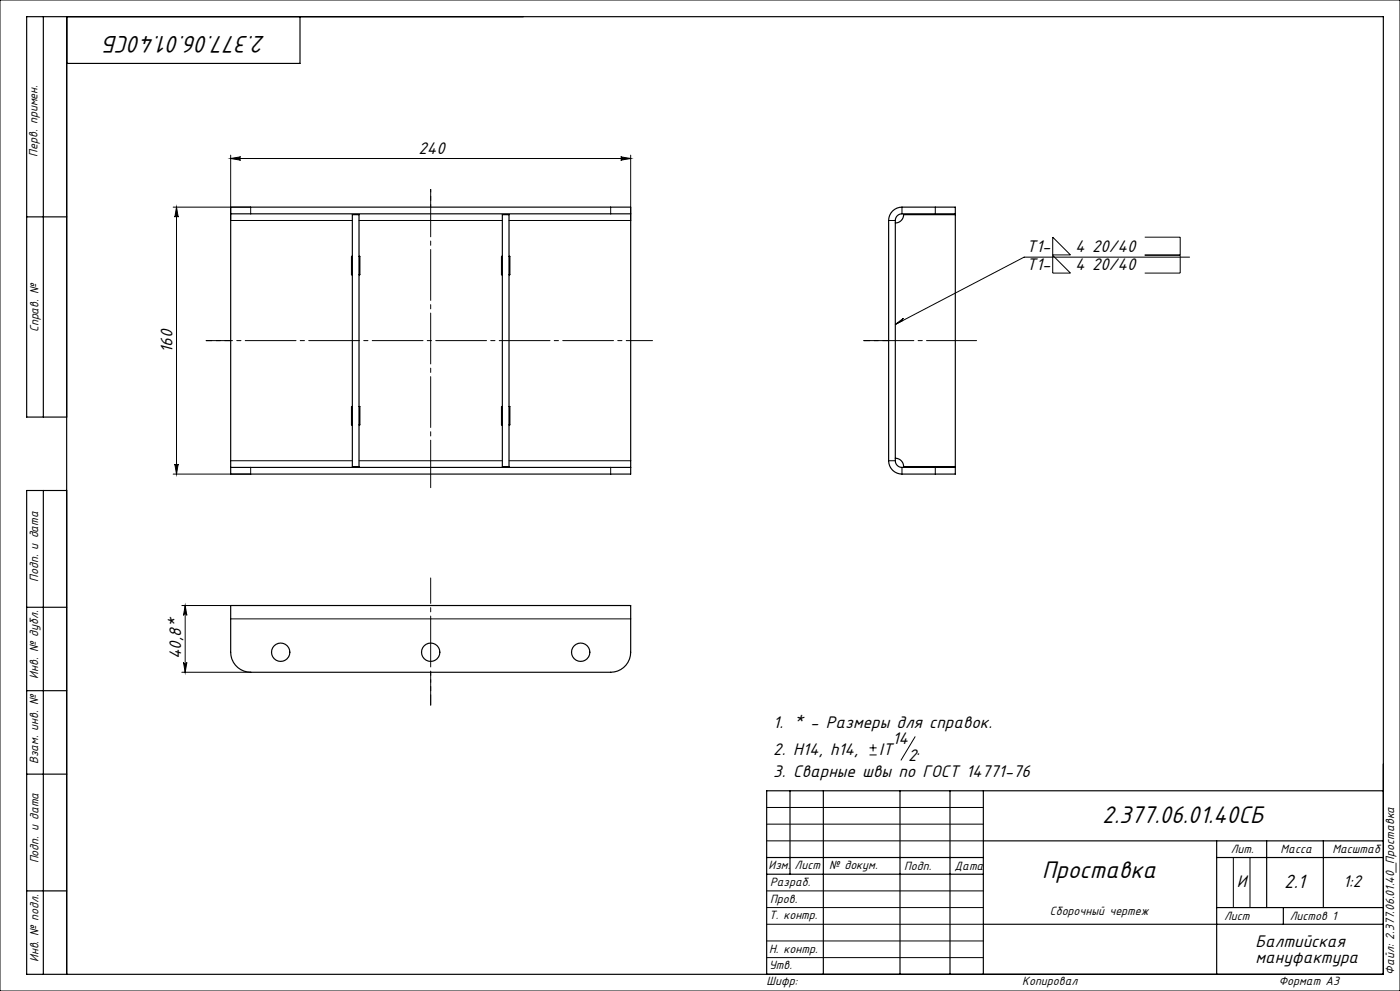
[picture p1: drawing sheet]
<svg xmlns="http://www.w3.org/2000/svg" width="420mm" height="297mm" viewBox="0 0 420 297" stroke-linecap="round" stroke-linejoin="round" font-family="sans-serif">
<g fill="none" stroke="#000" stroke-width=".3">
<path d="M0 0h420v297h-420zM69.2 47.5l3-.5a.5 .5 0 0 0-.5 .5 .5 .5 0 0 0 .5 .5zM69.2 46.5v19.6h36.5M69.2 47.5h120M186.2 47l3 .5-3 .5a.5 .5 0 0 0 .5-.5 .5 .5 0 0 0-.5-.5zM189.2 46.5v19.6h-36.5M52 62.1h23.2v2M53 62.1v80M53 62.1l.5 3a.5 .5 0 0 0-.5-.5 .5 .5 0 0 0-.5 .5zM107.7 66.1h43M183.2 62.1v2M266.6 66.1h2"/>
<path d="M270.6 62.1v2M280.6 62.1v2M315.8 71.1l5.3 5.3h-5.3zM315.8 76.5l5.3 5.3h-5.3zM343.4 71.1h10.7v5.3h-10.7M343.4 76.5h10.7v5.3h-10.7M356.9 77.1h-49.7l-38.6 20.1M268.6 97.2l2.4-1.8-.2 .7zM52.5 139.1a.5 .5 0 0 0 .5 .5 .5 .5 0 0 0 .5-.5l-.5 3zM69.2 138.1h36.5M107.7 138.1h43M152.7 138.1h36.5"/>
<path d="M266.6 138.1h2M75.2 140.1v2h-23.2M183.2 140.1v2M270.6 140.1v2M280.6 140.1v2M54.6 181.5h14.6M55.1 198.5a.5 .5 0 0 0 .5 .5 .5 .5 0 0 0 .5-.5l-.5 3zM55.6 181.5l.5 2.9a.5 .5 0 0 0-.5-.4 .5 .5 0 0 0-.5 .4zM55.6 181.5v20M69.2 185.5h120M54.6 201.5h20.6M260.9 226.3h2.1"/>
<path d="M260.9 224.1h2.1M261.9 223.1v2.1M274.5 220.8l-4.2 7M230 242h65M230 247h65M230 252h65M370 257v15M375 257v15M230 277h65M230 272h65M230 267h65M230 287h65"/>
<path d="M230 282h65"/>
</g>
<path d="M129.2 201.5v9.8" fill="none" stroke="#000" stroke-width=".3" stroke-dasharray="15.2 1.3 1.3 1.3" stroke-dashoffset="12.2"/>
<path d="M129.2 211.3v-38.1" fill="none" stroke="#000" stroke-width=".3" stroke-dasharray="15.2 1.3 1.3 1.3" stroke-dashoffset="7.6"/>
<path d="M129.2 62.1v-5.3" fill="none" stroke="#000" stroke-width=".3" stroke-dasharray="15.2 1.3 1.3 1.3" stroke-dashoffset="14.5"/>
<path d="M129.2 56.8v89.3" fill="none" stroke="#000" stroke-width=".3" stroke-dasharray="15.2 1.3 1.3 1.3" stroke-dashoffset="1"/>
<path d="M69.2 102.1h-7.3" fill="none" stroke="#000" stroke-width=".3" stroke-dasharray="15.2 1.3 1.3 1.3" stroke-dashoffset="13.5"/>
<path d="M61.9 102.1h133.9" fill="none" stroke="#000" stroke-width=".3" stroke-dasharray="15.2 1.3 1.3 1.3" stroke-dashoffset="7.3"/>
<path d="M266.6 102.1h-7.5" fill="none" stroke="#000" stroke-width=".3" stroke-dasharray="15.2 1.3 1.3 1.3" stroke-dashoffset="13.4"/>
<path d="M259.1 102.1h33.9" fill="none" stroke="#000" stroke-width=".3" stroke-dasharray="15.2 1.3 1.3 1.3" stroke-dashoffset=".2"/>
<g fill="none" stroke="#000" stroke-width=".35">
<path d="M13 5v120M20 5v287M90 5v14h-70M8 65h12M69.2 64.1h120M69.2 64.1v-2h120v2M69.2 64.1v76M105.7 64.3h2v75.5h-2zM105.7 76.8h-.2v5.5h.2M107.7 76.8h.3v5.5h-.3M150.7 64.3h2v75.5h-2zM150.7 76.8h-.2v5.5h.2"/>
<path d="M152.7 76.8h.3v5.5h-.3M189.2 64.1v76M267.8 63.3a4 4 0 0 1 2.8-1.2h16v2h-16a2 2 0 0 0-2 2v72a2 2 0 0 0 2 2h16v2h-16a4 4 0 0 1-4-4v-72a4 4 0 0 1 1.2-2.8zM268.6 66.8a2.5 2.5 0 0 0 2.5-2.5h15.5v75.5h-15.5a2.5 2.5 0 0 0-2.5-2.5M20 125h-12v-120h407v287h-407v-145h12M105.7 121.8h-.2v5.5h.2M107.7 121.8h.3v5.5h-.3M150.7 121.8h-.2v5.5h.2M152.7 121.8h.3v5.5h-.3M13 147v145M69.2 140.1h120M69.2 140.1v2h120v-2"/>
<path d="M8 182h12M69.2 181.5h120v14a6 6 0 0 1-6 6h-108a6 6 0 0 1-6-6zM8 207h12M8 232h12M237 237v25M247 237v55M270 237v55M285 237v55M295 237v55M415 237h-185v55M230 257h65M295 252h120"/>
<path d="M365 252v40M365 257h50M380 252v20M397 252v20M8 267h12M230 262h65M295 277h120M365 272h50M385 272v5"/>
<circle cx="84.2" cy="195.5" r="2.75"/>
<circle cx="129.2" cy="195.5" r="2.75"/>
<circle cx="174.2" cy="195.5" r="2.75"/>
</g>
<g fill="#000">
<path d="M268.6 97.2l2.4-1.8-.2 .7z"/>
<path d="M186.2 47l3 .5-3 .5a.5 .5 0 0 0 .5-.5 .5 .5 0 0 0-.5-.5zM69.2 47.5l3-.5a.5 .5 0 0 0-.5 .5 .5 .5 0 0 0 .5 .5z"/>
<path d="M53 62.1l.5 3a.5 .5 0 0 0-.5-.5 .5 .5 0 0 0-.5 .5zM52.5 139.1a.5 .5 0 0 0 .5 .5 .5 .5 0 0 0 .5-.5l-.5 3z"/>
<path d="M55.6 181.5l.5 2.9a.5 .5 0 0 0-.5-.4 .5 .5 0 0 0-.5 .4zM55.1 198.5a.5 .5 0 0 0 .5 .5 .5 .5 0 0 0 .5-.5l-.5 3z"/>
</g>
<g font-size="8">
<text x="79.7" y="10.7" transform="rotate(-180 79.7 10.7)">2.377.06.01.40СБ</text>
<text x="330.7" y="246.6">2.377.06.01.40СБ</text>
<text x="312.7" y="263.1">Проставка</text>
</g>
<text font-size="6.4" x="385.3" y="266">2.1</text>
<g font-size="5.6">
<text x="125.5" y="46.3">240</text>
<text x="308" y="75.5">Т1-</text>
<text x="322.5" y="75.5">4 20/40</text>
<text x="308" y="80.9">Т1-</text>
<text x="322.5" y="80.9">4 20/40</text>
<text x="51.7" y="105.8" transform="rotate(-90 51.7 105.8)">160</text>
<text x="54.3" y="197.6" transform="rotate(-90 54.3 197.6)">40,8*</text>
<text x="232" y="218.1">1. * - Размеры для справок.</text>
<text x="232" y="226.2">2. Н14, h14,</text>
<text x="263.7" y="226.2">IT</text>
<text x="267.7" y="223">14</text>
<text x="272.4" y="227.9">2</text>
<text x="275" y="226.2">.</text>
<text x="232" y="232.8">3. Сварные швы по ГОСТ 14771-76</text>
<text x="371.1" y="265.7">И</text>
<text x="403" y="265.8">1:2</text>
<text x="376.7" y="283.8">Балтийская</text>
<text x="376.7" y="288.7">мануфактура</text>
</g>
<g font-size="4">
<text x="11.3" y="46.9" transform="rotate(-90 11.3 46.9)">Перв. примен.</text>
<text x="11.5" y="99.6" transform="rotate(-90 11.5 99.6)">Справ. №</text>
<text x="11.4" y="174.4" transform="rotate(-90 11.4 174.4)">Подп. и дата</text>
<text x="11.5" y="203.4" transform="rotate(-90 11.5 203.4)">Инв. № дубл.</text>
<text x="11.5" y="229" transform="rotate(-90 11.5 229)">Взам. инв. №</text>
<text x="369.2" y="255.6">Лит.</text>
<text x="384.2" y="255.6">Масса</text>
<text x="399.7" y="255.6">Масштаб</text>
<text x="11.5" y="258.8" transform="rotate(-90 11.5 258.8)">Подп. и дата</text>
<text x="230.6" y="260.5">Изм.</text>
<text x="238.4" y="260.5">Лист</text>
<text x="248.7" y="260.5">№ докум.</text>
<text x="271.3" y="260.6">Подп.</text>
<text x="286.4" y="260.6">Дата</text>
<text x="231" y="265.6">Разраб.</text>
<text x="230.7" y="275.4">Т. контр.</text>
<text x="231" y="270.8">Пров.</text>
<text x="314.9" y="274.1">Сборочный чертеж</text>
<text x="367.2" y="275.6">Лист</text>
<text x="386.9" y="275.6">Листов 1</text>
<text x="230.7" y="285.6">Н. контр.</text>
<text x="11.5" y="288.4" transform="rotate(-90 11.5 288.4)">Инв. № подл.</text>
<text x="230.7" y="290.4">Утв.</text>
<text x="418.3" y="292.1" transform="rotate(-90 418.3 292.1)">Файл: 2.377.06.01.40_Проставка</text>
<text x="230" y="295.3">Шифр:</text>
<text x="306.7" y="295.3">Копировал</text>
<text x="383.6" y="295.1">Формат A3</text>
</g>
</svg>
